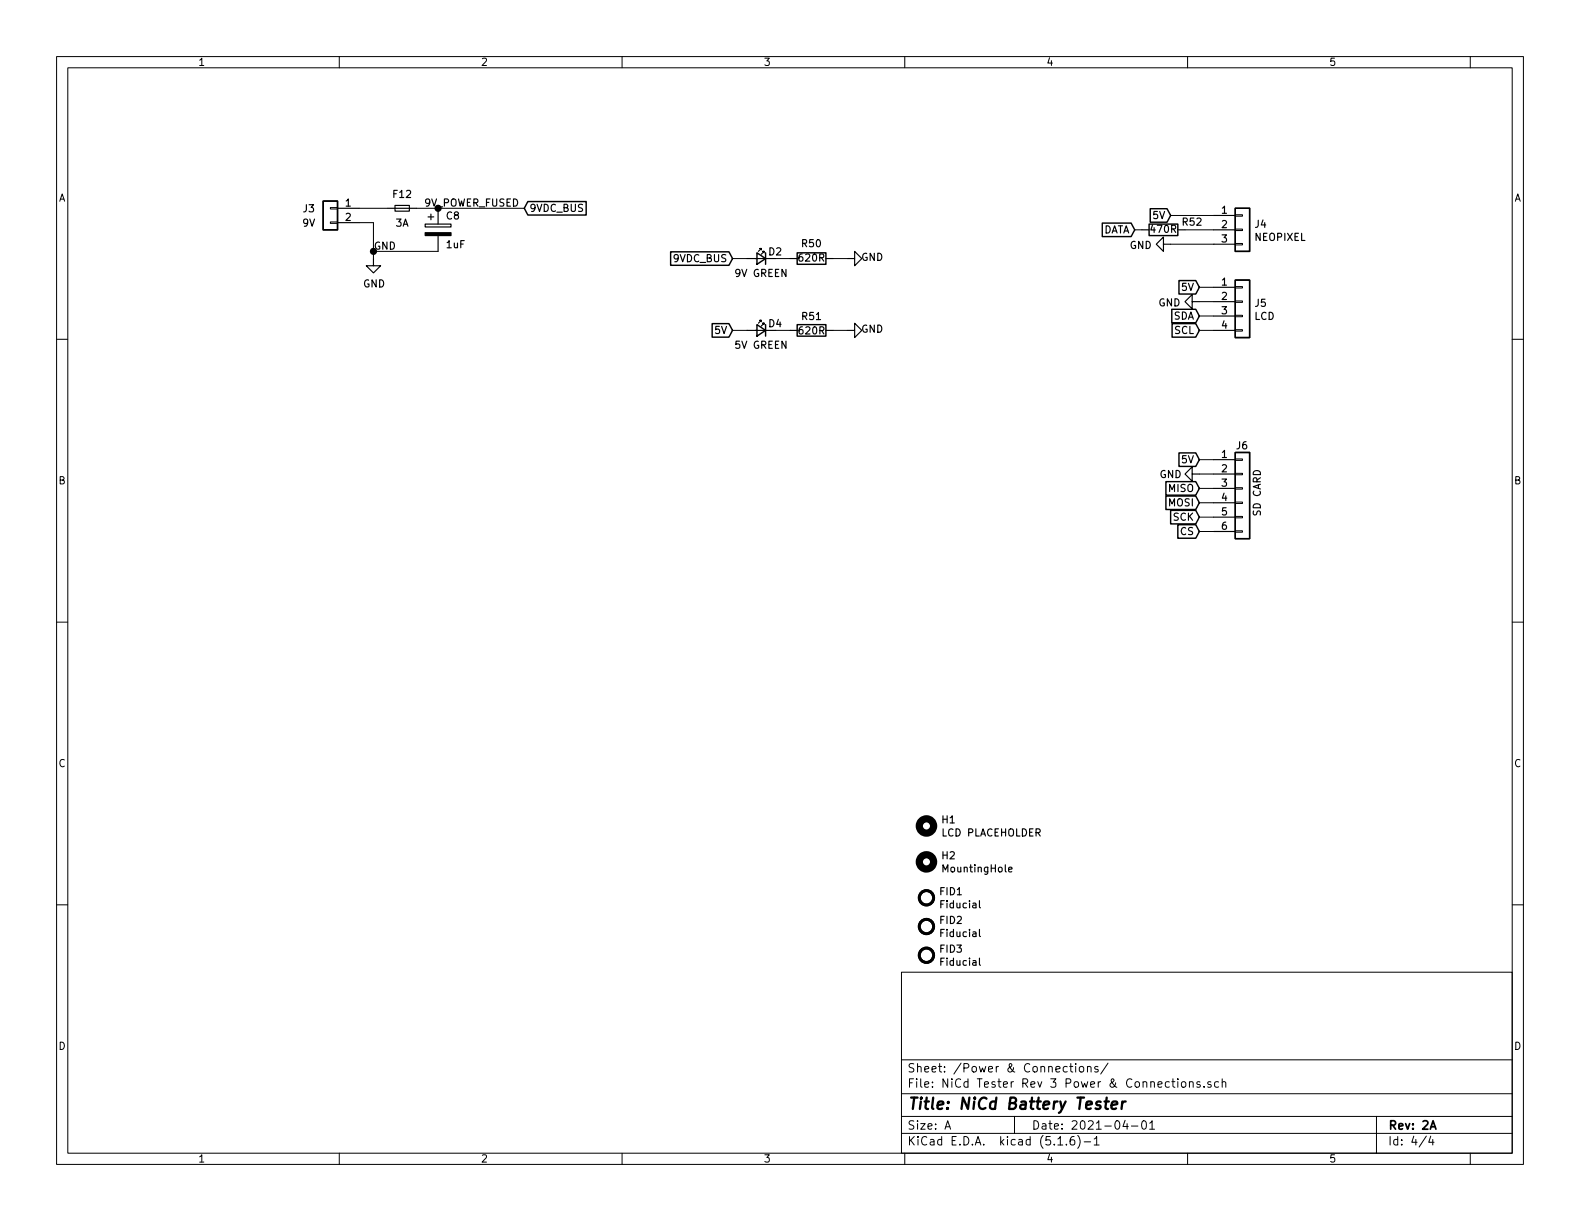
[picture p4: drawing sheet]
<svg xmlns="http://www.w3.org/2000/svg" width="279mm" height="216mm" viewBox="0 0 279 216" stroke-linecap="round" stroke-linejoin="round" font-family="sans-serif">
<g fill="none" stroke="#000" stroke-width=".18">
<path d="M10 10h259.4v195.9h-259.4zM12 12h255.4v191.9h-255.4zM60 10v2M110 10v2M160 10v2M210 10v2M260 10v2M58.4 39.2h1.3v.3h-1.3zM58.4 36.7h1.3v.3h-1.3zM63.5 36.8h5.1M63.5 39.4h2.5v6.3M73.7 36.8h19"/>
<path d="M207 38.1h7.6M218.4 38h1.3v.2h-1.3zM10 60h2M66 44.5h11.5M129.5 58.4h2.6M129.5 45.7h2.6M137.2 58.4h2.5M137.2 45.7h2.5M147.3 58.4h2.6M147.3 45.7h2.6M200.7 40.6h1.2M207 43.2h7.6"/>
<path d="M209.5 40.6h5.1M212.1 53.3h2.5M212.1 58.4h2.5M212.1 55.9h2.5M212.1 50.8h2.5M218.4 43.1h1.3v.2h-1.3zM218.4 40.5h1.3v.3h-1.3zM218.4 58.3h1.3v.2h-1.3zM218.4 55.8h1.3v.2h-1.3zM218.4 50.7h1.3v.2h-1.3zM218.4 53.2h1.3v.3h-1.3zM267.4 60h2"/>
<path d="M212.1 83.8h2.5M212.1 81.3h2.5M212.1 88.9h2.5M212.1 94h2.5M212.1 91.4h2.5M212.1 86.4h2.5M218.4 91.3h1.3v.3h-1.3zM218.4 93.9h1.3v.2h-1.3zM218.4 88.8h1.3v.2h-1.3zM218.4 83.7h1.3v.2h-1.3zM218.4 81.2h1.3v.2h-1.3zM218.4 86.2h1.3v.3h-1.3z"/>
<path d="M10 110h2M267.4 110h2M10 160h2M267.4 160h2M159.4 171.9h108v32h-108zM159.4 197.4h108M159.4 193.4h108M159.4 187.4h108M167.1 199.7l.5-1.5 .5 1.5M167.2 199.2h.8M179.4 197.4v3M189.2 188.6h.5"/>
<path d="M189.4 188.1v1.3l.3 .2M190.2 188.1v.1M190.2 188.6v1M190.9 188.7l.3-.1 .4 .1v.6l-.1 .2-.3 .1-.3-.2zM192.3 188.7l.1-.1a.37 .37 0 0 1 .5 .2v.8M192.3 188.6v1M194.2 188.6a.37 .37 0 0 0-.6 .2v.2l.6 .1v.2l-.2 .3-.4-.1M195.9 188l-1.3 1.9M199 198.1l-.4 1.1h.9M199.3 198.7v1M200.1 199.1h1.1M202 198.3l.4-.1a.94 .94 0 0 1 0 1.5 .82 .82 0 0 1-.4-1.4z"/>
<path d="M203.3 198.6l.4-.4v1.5M203.3 199.7h.9M207.2 191.3h.6M207.4 190.8v1.2l.4 .3M208.3 190.8v.1M208.3 191.3v1M209 191.4l.2-.1 .4 .1v.7l-.2 .2-.4-.2zM210.3 191.4l.1-.1a.37 .37 0 0 1 .6 .2v.8M210.3 191.3v1M212.2 191.3h-.4l-.2 .2 .1 .2 .5 .1v.4h-.6M212.9 192.1v.2M214.1 191.3h-.3l-.2 .2v.2l.5 .1v.4h-.5"/>
<path d="M215.5 191.3h-.4l-.3 .2v.6l.3 .2 .4-.1M216.1 191.4l.2-.1h.4l.1 1M216.1 190.8v1.5M243.4 197.4v6.5M60 203.9v2M110 203.9v2M159.4 200.4h108M160 203.9v2M187.1 202.5h.8M188.6 202.3v.2M189.9 201a.59 .59 0 0 0-.7 .6v.6l.2 .2 .4 .1 .2-.2 .1-.5-.2-.2-.4-.1-.3 .3M190.6 200.8a1.71 1.71 0 0 1 0 2.2"/>
<path d="M191.7 201.9h1.2M193.5 201.4l.4-.4v1.5M193.5 202.5h.9M210 203.9v2M252.2 200.9l-1.2 1.9M253 200.9l-.3 1.1h.9M253.4 201.5v1M260 203.9v2"/>
</g>
<path d="M252.9 199.7l.5-1.5 .5 1.5" fill="none" stroke="#000" stroke-width=".3"/>
<path d="M195.3 194.8h.8M195.7 194.1l-.2 1.7 .1 .2 .3 .1M196.6 195.4l1-.2-.1-.4h-.8l-.2 1 .3 .3 .6-.1M198.5 194.8l-.2 1.3M199.1 194.8a.55 .55 0 0 0-.7 .3" fill="none" stroke="#000" stroke-width=".41"/>
<g fill="none" stroke="#000" stroke-width=".25">
<path d="M57.1 35.6h2.6v5h-2.6zM93.3 35.6h10.4v2.4h-10.4l-.6-1.2zM194.9 39.4h5.1l.7 1.2-.7 1.2h-5.1zM203.2 39.6h5.1v2.1h-5.1zM203.4 36.9h3l.6 1.2-.6 1.2h-3zM218.4 36.8h2.6v7.7h-2.6zM118.6 44.5h10.3l.6 1.2-.6 1.2h-10.3zM125.9 57.2h3l.6 1.2-.6 1.2h-3zM133.9 57.4l1.5 1-1.5 1zM133.9 44.7l1.5 1-1.5 1zM135.4 44.7v2M135.4 57.4v2"/>
<path d="M141 44.7h5v2h-5zM141 57.4h5v2h-5zM207.2 54.7h4.3l.6 1.2-.6 1.2h-4.3zM207.3 57.2h4.2l.6 1.2-.6 1.2h-4.2zM208.5 49.6h3l.6 1.2-.6 1.2h-3zM218.4 49.5h2.6v10.2h-2.6zM206.2 87.7h5.3l.6 1.2-.6 1.2h-5.3zM206.2 85.2h5.3l.6 1.2-.6 1.2h-5.3zM207 90.2h4.5l.6 1.2-.6 1.2h-4.5zM208.3 92.8h3.2l.6 1.2-.6 1.2h-3.2zM208.5 80.1h3l.6 1.2-.6 1.2h-3zM218.4 80h2.6v15.3h-2.6z"/>
</g>
<g fill="none" stroke="#000" stroke-width=".2">
<path d="M59.7 36.8h3.8M59.7 39.4h3.8M68.6 36.8h5.1M69.8 36.3h2.6v1h-2.6zM75.2 39.6h4.6v.5h-4.6zM75.7 38.4h1M76.2 37.8v1.1M77.5 36.8v2.8M214.6 38.1h3.8M66 45.7v1.3h1.3l-1.3 1.3-1.2-1.3h1.2M77.5 41.7v2.8M132.1 45.7h5.1"/>
<path d="M132.1 58.4h5.1M134.6 56.9v-.3h-.2h.2l-.5 .6M134.6 44.2v-.3h-.2h.2l-.5 .6M135.1 57.4v-.2h-.2h.2l-.5 .5M135.1 44.7v-.2h-.2h.2l-.5 .5M139.7 45.7h1.3M139.7 58.4h1.3M146 45.7h1.3M146 58.4h1.3M149.9 58.4h1.2v-1.2l1.3 1.2-1.3 1.3v-1.3M149.9 45.7h1.2v-1.2l1.3 1.2-1.3 1.3v-1.3M201.9 40.6h1.3"/>
<path d="M205.7 43.2v-1.3l-1.2 1.3 1.2 1.3v-1.3h1.3M208.3 40.6h1.2M210.8 53.3v-1.2l-1.3 1.2 1.3 1.3v-1.3h1.3M214.6 40.6h3.8M214.6 43.2h3.8M214.6 58.4h3.8M214.6 50.8h3.8M214.6 53.3h3.8M214.6 55.9h3.8M210.8 83.8v-1.2l-1.3 1.2 1.3 1.3v-1.3h1.3M214.6 81.3h3.8M214.6 83.8h3.8"/>
<path d="M214.6 86.4h3.8M214.6 88.9h3.8M214.6 91.4h3.8M214.6 94h3.8M173.2 159.3v1.1l.2 .1M178.4 153.7l.6-.1-.1-.2-.3-.1-.2 .2v.6h.5M173.2 164.3v1.1l.2 .2M173.2 169.4v1.1l.2 .2"/>
</g>
<path d="M75.2 41.1h4.6v.6h-4.6z" fill="#000" stroke="#000" stroke-width=".2"/>
<g fill="none" stroke="#000" stroke-width="1.3">
<circle cx="163.8" cy="146" r="1.27"/>
<circle cx="163.8" cy="152.4" r="1.27"/>
</g>
<g fill="none" stroke="#000" stroke-width=".51">
<circle cx="163.8" cy="158.7" r="1.27"/>
<circle cx="163.8" cy="168.9" r="1.27"/>
<circle cx="163.8" cy="163.8" r="1.27"/>
</g>
<circle cx="66" cy="44.5" r=".51" fill="#000" stroke="#000" stroke-width=".25"/>
<text font-size="2.8" x="160.4" y="196.2">Title: NiCd Battery Tester</text>
<g font-size="2.1">
<text x="160.4" y="189.6">Sheet: /Power &amp; Connections/</text>
<text x="160.4" y="192.3">File: NiCd Tester Rev 3 Power &amp; Connections.sch</text>
<text x="160.4" y="202.5">KiCad E.D.A. kicad (5.1.6)-1</text>
<text x="160.4" y="199.7">Size: A</text>
<text x="182.4" y="199.7">Date: 2021-04-01</text>
<text x="245.4" y="199.7">Rev: 2A</text>
<text x="245.4" y="202.5">Id: 4/4</text>
</g>
<g font-size="1.8">
<text x="35" y="11.6">1</text>
<text x="85" y="11.6">2</text>
<text x="135" y="11.6">3</text>
<text x="185" y="11.6">4</text>
<text x="235" y="11.6">5</text>
<text x="10.4" y="35.6">A</text>
<text x="69.6" y="35">F12</text>
<text x="267.8" y="35.6">A</text>
<text x="53.5" y="40.1">9V</text>
<text x="53.6" y="37.5">J3</text>
<text x="61.1" y="36.5">1</text>
<text x="61.1" y="39.1">2</text>
<text x="70" y="40.1">3A</text>
<text x="74.9" y="36.5">9V_POWER_FUSED</text>
<text x="79" y="38.8">C8</text>
<text x="93.5" y="37.5">9VDC_BUS</text>
<text x="194.9" y="41.3">DATA</text>
<text x="203.6" y="41.2">470R</text>
<text x="204" y="38.7">5V</text>
<text x="209.2" y="39.9">R52</text>
<text x="216.1" y="37.8">1</text>
<text x="216.1" y="40.3">2</text>
<text x="222" y="40.3">J4</text>
<text x="66" y="44.1">GND</text>
<text x="79" y="43.9">1uF</text>
<text x="119.3" y="46.4">9VDC_BUS</text>
<text x="136" y="45.2">D2</text>
<text x="141.4" y="46.3">620R</text>
<text x="141.9" y="43.7">R50</text>
<text x="152.3" y="46.1">GND</text>
<text x="199.8" y="44">GND</text>
<text x="216.1" y="42.9">3</text>
<text x="221.9" y="42.6">NEOPIXEL</text>
<text x="64.2" y="50.8">GND</text>
<text x="130.1" y="49">9V GREEN</text>
<text x="209.1" y="51.4">5V</text>
<text x="216.1" y="50.5">1</text>
<text x="216.1" y="53">2</text>
<text x="126.5" y="59.1">5V</text>
<text x="136" y="57.9">D4</text>
<text x="141.4" y="59.1">620R</text>
<text x="141.9" y="56.6">R51</text>
<text x="152.3" y="58.8">GND</text>
<text x="204.9" y="54.2">GND</text>
<text x="207.5" y="56.5">SDA</text>
<text x="207.7" y="59.1">SCL</text>
<text x="216.1" y="55.6">3</text>
<text x="216.1" y="58.1">4</text>
<text x="221.8" y="56.6">LCD</text>
<text x="222" y="54.3">J5</text>
<text x="130.1" y="61.7">5V GREEN</text>
<text x="209.1" y="81.9">5V</text>
<text x="216.1" y="81">1</text>
<text x="216.1" y="83.5">2</text>
<text x="218.7" y="79.5">J6</text>
<text x="10.4" y="85.6">B</text>
<text x="205.1" y="84.5">GND</text>
<text x="206.7" y="89.5">MOSI</text>
<text x="206.7" y="87">MISO</text>
<text x="216.1" y="86.1">3</text>
<text x="216.1" y="88.6">4</text>
<text x="267.8" y="85.6">B</text>
<text x="207.5" y="92.1">SCK</text>
<text x="208.8" y="94.6">CS</text>
<text x="216.1" y="91.1">5</text>
<text x="216.1" y="93.7">6</text>
<text x="223" y="91.2" transform="rotate(-90 223 91.2)">SD CARD</text>
<text x="10.4" y="135.6">C</text>
<text x="267.8" y="135.6">C</text>
<text x="166.5" y="147.9">LCD PLACEHOLDER</text>
<text x="166.6" y="145.6">H1</text>
<text x="166.6" y="151.9">H2</text>
<text x="167" y="154.3">MountingHole</text>
<text x="166.3" y="158.3">FID1</text>
<text x="166.5" y="160.6">Fiducial</text>
<text x="166.3" y="163.4">FID2</text>
<text x="166.5" y="165.7">Fiducial</text>
<text x="166.3" y="168.5">FID3</text>
<text x="166.5" y="170.8">Fiducial</text>
<text x="10.4" y="185.6">D</text>
<text x="267.8" y="185.6">D</text>
<text x="35" y="205.5">1</text>
<text x="85" y="205.5">2</text>
<text x="135" y="205.5">3</text>
<text x="185" y="205.5">4</text>
<text x="235" y="205.5">5</text>
</g>
</svg>
